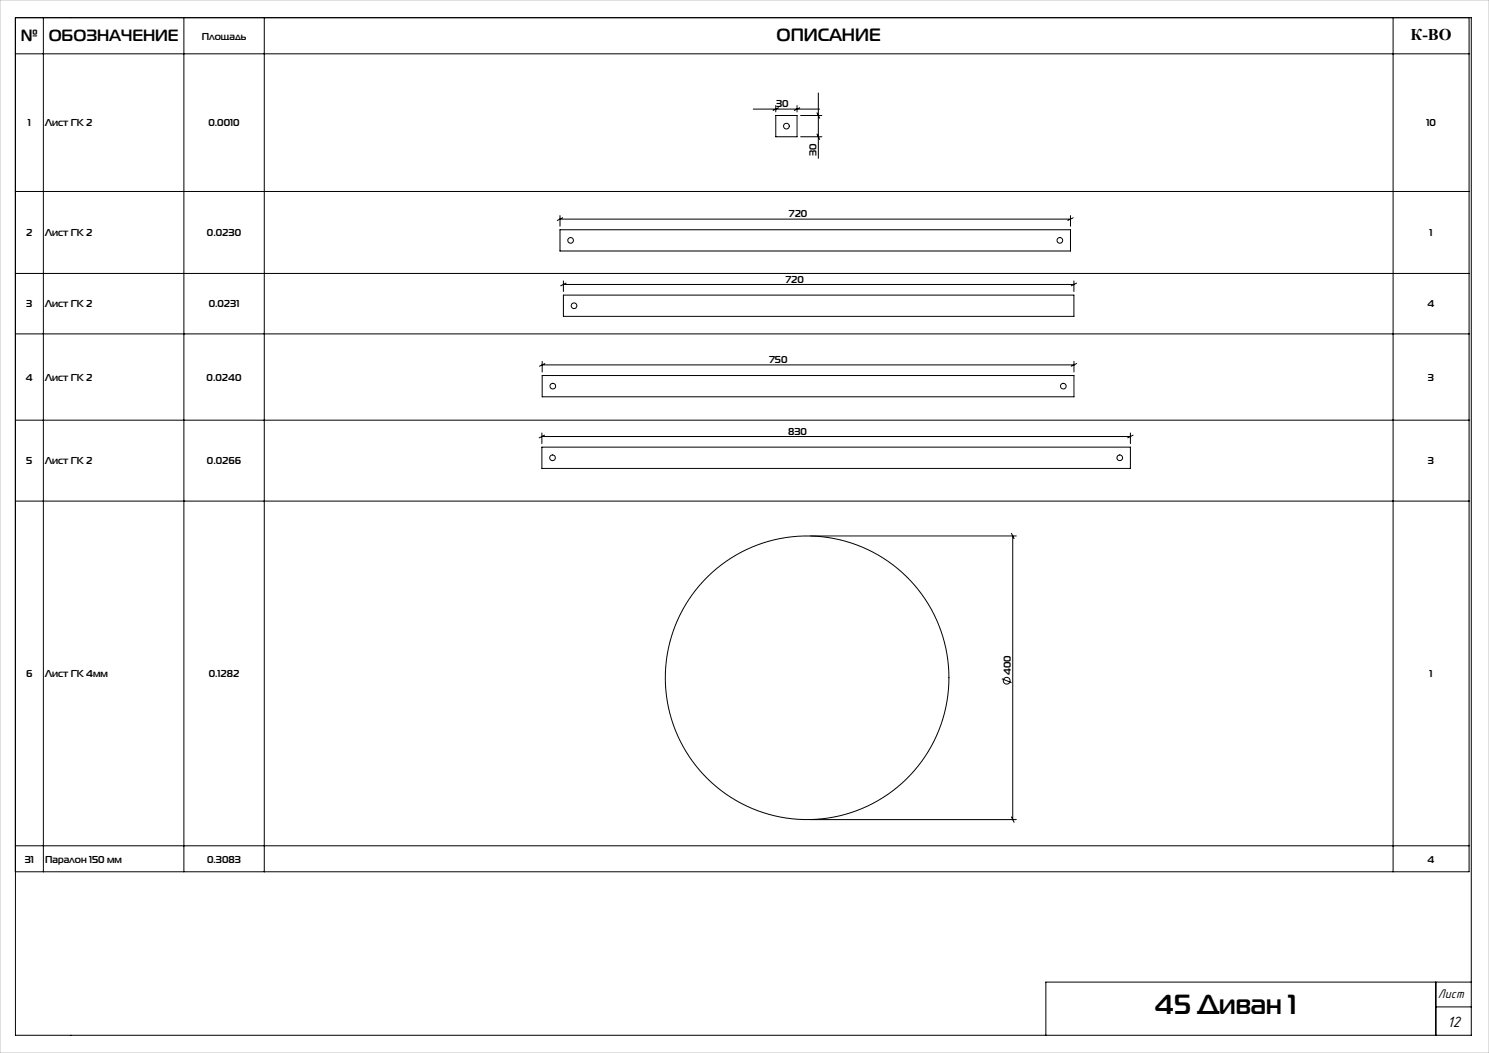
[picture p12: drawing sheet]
<svg xmlns="http://www.w3.org/2000/svg" width="420mm" height="297mm" viewBox="0 0 420 297" stroke-linecap="round" stroke-linejoin="round" font-family="sans-serif">
<g fill="none" stroke="#000" stroke-width=".28">
<path d="M4.3 15.2h410.1M12.2 5v240.9M51.9 5v240.9M74.5 5v240.9M392.9 5v240.9M414.4 5v240.9h-410.1v-240.9h410.7v287h-410.6v-287M212.5 30.8h18.7M218.8 32.6h6v6h-6zM218.8 29.8v1.8M219.6 30.4l-1.5 .8M224.8 29.8v1.8M225.6 30.4l-1.5 .8"/>
<path d="M225.8 38.6h6M225.8 32.6h6M230.4 37.8l.8 1.5M230.4 31.8l.8 1.5M230.8 26.2v18.5M4.3 54h410.1M4.3 77.1h410.1M158 60.8v3M158 64.8h144v6h-144zM158 61.8h144M158.7 61.4l-1.5 .8M158.9 79.2v3"/>
<path d="M159.7 79.9l-1.5 .7M302 60.8v3M302.7 61.4l-1.5 .8M302.9 79.2v3M303.7 79.9l-1.5 .7M4.3 94.2h410.1M158.9 83.2h144v6h-144zM158.9 80.2h144M4.3 118.5h410.1M152.9 105.9h150v6h-150zM152.9 101.9v3M152.9 102.9h150"/>
<path d="M153.7 102.5l-1.5 .8M302.9 101.9v3M303.7 102.5l-1.5 .8M152.8 122.1v3M152.8 126.1h166v6h-166zM152.8 123.1h166M153.6 122.7l-1.5 .8M318.8 122.1v3M319.6 122.7l-1.5 .8M4.3 141.3h410.1M228.7 151.2h58M285.3 150.4l.7 1.5"/>
<path d="M285.7 151.2v80M282.6 191.5l2.7 1M4.3 238.6h410.1M228.7 231.2h58M285.3 230.4l.7 1.5M405 277v15M415 277h-120v15M405 284h10"/>
<circle cx="221.8" cy="35.6" r=".8"/>
<circle cx="161" cy="67.8" r=".8"/>
<circle cx="299" cy="67.8" r=".8"/>
<circle cx="161.9" cy="86.2" r=".8"/>
<circle cx="155.9" cy="108.9" r=".8"/>
<circle cx="299.9" cy="108.9" r=".8"/>
<circle cx="155.8" cy="129.1" r=".8"/>
<circle cx="315.8" cy="129.1" r=".8"/>
<circle cx="227.7" cy="191.2" r="40"/>
<circle cx="284" cy="192" r=".95"/>
</g>
<path d="M0 0h420v297h-420z" fill="none" stroke="#c0c0c0" stroke-width=".28"/>
<text font-size="7.8" x="325.8" y="285.9">45 Диван 1</text>
<text font-size="5" x="219.1" y="11.6">ОПИСАНИЕ</text>
<g font-size="4.6">
<text x="5.8" y="11.7">№</text>
<text x="13.7" y="11.7">ОБОЗНАЧЕНИЕ</text>
<text x="397.9" y="11.2">К-ВО</text>
</g>
<text font-size="4.4" x="408.3" y="289.8">12</text>
<text font-size="3.7" x="405.6" y="281.4">Лист</text>
<g font-size="2.8">
<text x="56.9" y="11.2">Площадь</text>
<text x="7.9" y="35.7">1</text>
<text x="12.7" y="35.7">Лист ГК 2</text>
<text x="58.8" y="35.7">0.0010</text>
<text x="218.9" y="30.2">30</text>
<text x="402.3" y="35.7">10</text>
<text x="230.3" y="44" transform="rotate(-90 230.3 44)">30</text>
<text x="222.6" y="61.3">720</text>
<text x="7.4" y="66.6">2</text>
<text x="12.7" y="66.6">Лист ГК 2</text>
<text x="58.4" y="66.6">0.0230</text>
<text x="403.2" y="66.6">1</text>
<text x="221.7" y="79.7">720</text>
<text x="7.4" y="86.7">3</text>
<text x="12.7" y="86.7">Лист ГК 2</text>
<text x="58.9" y="86.7">0.0231</text>
<text x="402.7" y="86.7">4</text>
<text x="7.3" y="107.4">4</text>
<text x="12.7" y="107.4">Лист ГК 2</text>
<text x="58.3" y="107.4">0.0240</text>
<text x="217.1" y="102.4">750</text>
<text x="402.8" y="107.4">3</text>
<text x="222.3" y="122.6">830</text>
<text x="7.4" y="131">5</text>
<text x="12.7" y="131">Лист ГК 2</text>
<text x="58.4" y="131">0.0266</text>
<text x="402.8" y="131">3</text>
<text x="7.4" y="191">6</text>
<text x="12.7" y="191">Лист ГК 4мм</text>
<text x="58.9" y="191">0.1282</text>
<text x="285.1" y="190.4" transform="rotate(-90 285.1 190.4)">400</text>
<text x="403.2" y="191">1</text>
<text x="7" y="243.3">31</text>
<text x="12.7" y="243.3">Паралон 150 мм</text>
<text x="58.4" y="243.3">0.3083</text>
<text x="402.7" y="243.3">4</text>
</g>
</svg>
